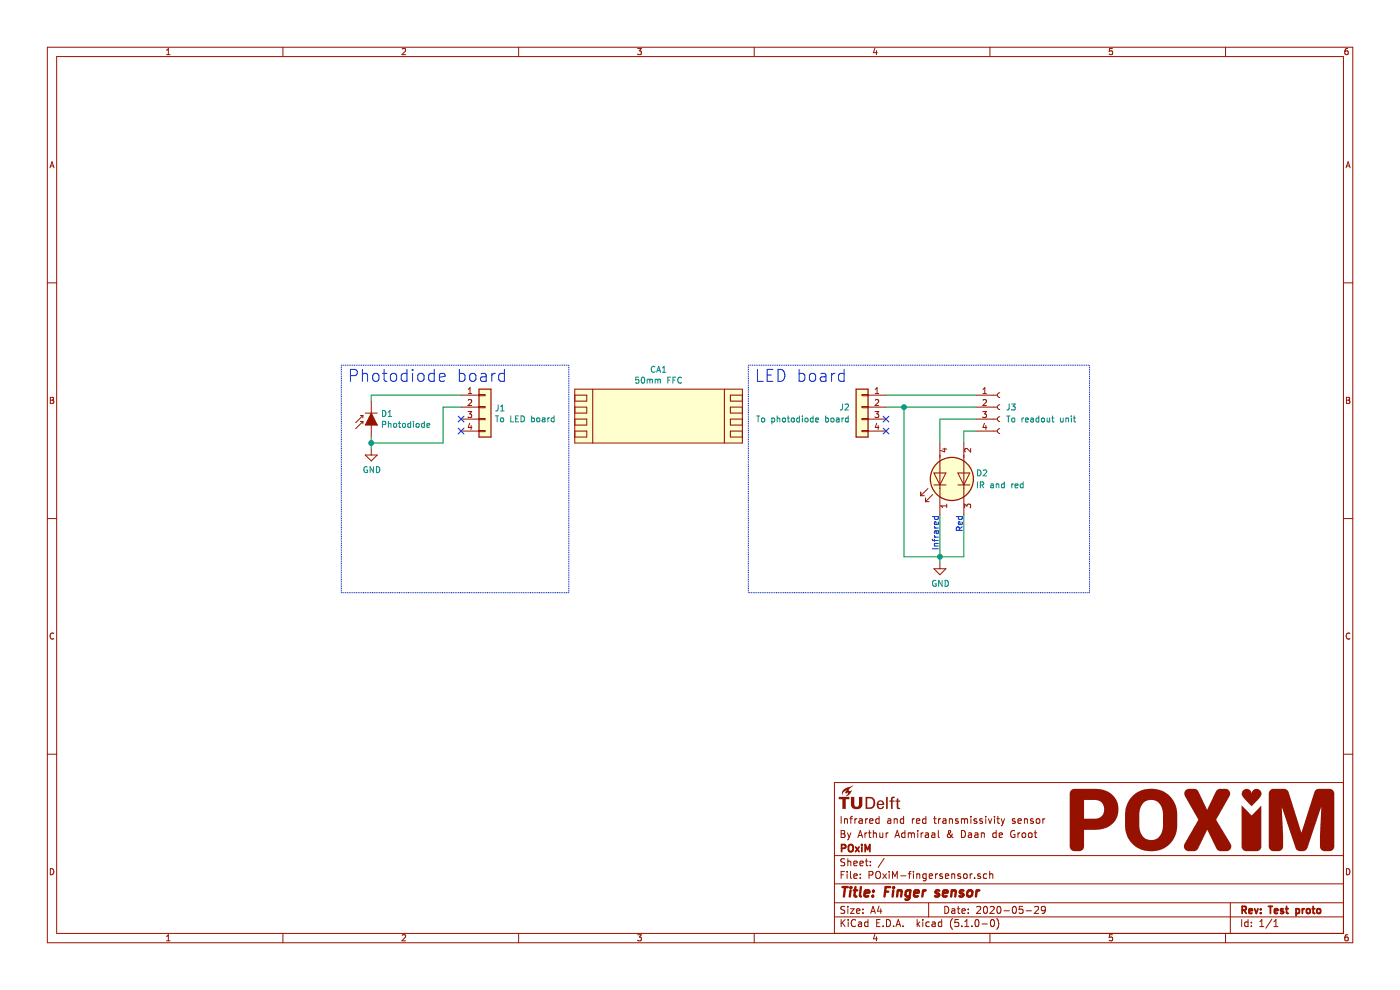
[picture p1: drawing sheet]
EESchema Schematic File Version 4
LIBS:POxiM-fingersensor-cache
EELAYER 29 0
EELAYER END
$Descr A4 11693 8268
encoding utf-8
Sheet 1 1
Title "Finger sensor"
Date "2020-05-29"
Rev "Test proto"
Comp "POxiM"
Comment1 "By Arthur Admiraal & Daan de Groot"
Comment2 "Infrared and red transmissivity sensor"
Comment3 ""
Comment4 ""
$EndDescr
$Comp
L Connector_Generic:Conn_01x04 J2
U 1 1
P 7200 3400
F 0 "J2" H 7300 3400 50  0000 L CNN
F 1 "To photodiode board" H 7300 3300 50  0000 L CNN
F 2 "POxiM-uncategorised:Molex_200528-0040_1x04-1MP_P1.00mm_Horizontal" H 7200 3400 50  0001 C CNN
F 3 "${KIPRJMOD}/Datasheets/987651-8731.pdf" H 7200 3400 50  0001 C CNN
F 4 "2005280040" H 7200 3400 50  0001 C CNN "Part number"
F 5 "538-200528-0040" H 7200 3400 50  0001 C CNN "Order number"
F 6 "Mouser" H 7200 3400 50  0001 C CNN "Supplier"
F 7 "" H 7200 3400 50  0001 C CNN "Notes"
F 8 "https://nl.mouser.com/ProductDetail/Molex/200528-0040?qs=sGAEpiMZZMs7i6cT6ogu4yFxZW78US2djCy2DdTgJmj5TbkKhWqizg%3D%3D" H 7200 3400 50  0001 C CNN "Link"
	1    7200 3400
	-1   0    0    -1  
$EndComp
$Comp
L Connector_Generic:Conn_01x04 J1
U 1 1
P 4050 3400
F 0 "J1" H 4130 3392 50  0000 L CNN
F 1 "To LED board" H 4130 3301 50  0000 L CNN
F 2 "POxiM-uncategorised:Molex_200528-0040_1x04-1MP_P1.00mm_Horizontal" H 4050 3400 50  0001 C CNN
F 3 "${KIPRJMOD}/Datasheets/987651-8731.pdf" H 4050 3400 50  0001 C CNN
F 4 "2005280040" H 4050 3400 50  0001 C CNN "Part number"
F 5 "538-200528-0040" H 4050 3400 50  0001 C CNN "Order number"
F 6 "Mouser" H 4050 3400 50  0001 C CNN "Supplier"
F 7 "" H 4050 3400 50  0001 C CNN "Notes"
F 8 "https://nl.mouser.com/ProductDetail/Molex/200528-0040?qs=sGAEpiMZZMs7i6cT6ogu4yFxZW78US2djCy2DdTgJmj5TbkKhWqizg%3D%3D" H 4050 3400 50  0001 C CNN "Link"
	1    4050 3400
	1    0    0    -1  
$EndComp
Text Notes 7850 4300 3    50   ~ 0
Infrared
Text Notes 8050 4300 3    50   ~ 0
Red
$Comp
L Device:D_Photo_ALT D1
U 1 1
P 3100 3550
F 0 "D1" V 3004 3471 50  0000 R CNN
F 1 "Photodiode" V 3095 3471 50  0000 R CNN
F 2 "LED_SMD:LED_1206_3216Metric_Castellated" H 3050 3550 50  0001 C CNN
F 3 "${KIPRJMOD}/Datasheets/2711852.pdf" H 3050 3550 50  0001 C CNN
F 4 "SFH 2701" V 3100 3550 50  0001 C CNN "Part number"
F 5 "2981719" V 3100 3550 50  0001 C CNN "Order number"
F 6 "Farnell" V 3100 3550 50  0001 C CNN "Supplier"
F 7 "" V 3100 3550 50  0001 C CNN "Notes"
F 8 "https://nl.farnell.com/osram-opto-semiconductors/sfh-2701/photo-diode-820nm-1206/dp/2981719" V 3100 3550 50  0001 C CNN "Link"
	1    3100 3550
	0    -1   1    0   
$EndComp
Wire Wire Line
	3850 3300 3100 3300
Wire Wire Line
	3100 3300 3100 3350
NoConn ~ 3850 3500
NoConn ~ 3850 3600
Wire Wire Line
	3850 3400 3700 3400
Wire Wire Line
	3700 3400 3700 3700
Wire Wire Line
	3700 3700 3100 3700
Wire Wire Line
	3100 3700 3100 3650
$Comp
L power:GND #PWR0101
U 1 1
P 3100 3750
F 0 "#PWR0101" H 3100 3500 50  0001 C CNN
F 1 "GND" H 3105 3577 50  0000 C CNN
F 2 "" H 3100 3750 50  0001 C CNN
F 3 "" H 3100 3750 50  0001 C CNN
	1    3100 3750
	1    0    0    -1  
$EndComp
Wire Wire Line
	3100 3750 3100 3700
Connection ~ 3100 3700
$Comp
L power:GND #PWR0102
U 1 1
P 7850 4700
F 0 "#PWR0102" H 7850 4450 50  0001 C CNN
F 1 "GND" H 7855 4527 50  0000 C CNN
F 2 "" H 7850 4700 50  0001 C CNN
F 3 "" H 7850 4700 50  0001 C CNN
	1    7850 4700
	1    0    0    -1  
$EndComp
Wire Wire Line
	7850 4300 7850 4650
$Comp
L POxiM-uncategorised:LED_Dual_AACC D2
U 1 1
P 7950 4000
F 0 "D2" V 7900 3800 50  0000 R CNN
F 1 "IR and red" V 8000 3800 50  0000 R CNN
F 2 "POxiM-uncategorised:VSMD66694" H 7980 4000 50  0001 C CNN
F 3 "${KIPRJMOD}/Datasheets/2633003.pdf" H 7980 4000 50  0001 C CNN
F 4 "VSMD66694" V 7950 4000 50  0001 C CNN "Part number"
F 5 "2889676" V 7950 4000 50  0001 C CNN "Order number"
F 6 "Farnell" V 7950 4000 50  0001 C CNN "Supplier"
F 7 "" V 7950 4000 50  0001 C CNN "Notes"
F 8 "https://nl.farnell.com/vishay/vsmd66694/infrared-emitter-660-nm-smd/dp/2889676?st=VSMD66694" V 7950 4000 50  0001 C CNN "Link"
	1    7950 4000
	0    -1   1    0   
$EndComp
Wire Wire Line
	8050 4650 8050 4300
NoConn ~ 7400 3500
NoConn ~ 7400 3600
Wire Wire Line
	7400 3400 7550 3400
$Comp
L Connector:Conn_01x04_Female J3
U 1 1
P 8350 3400
F 0 "J3" H 8400 3400 50  0000 L CNN
F 1 "To readout unit" H 8400 3300 50  0000 L CNN
F 2 "POxiM-uncategorised:Molex-Nanofit-4" H 8350 3400 50  0001 C CNN
F 3 "~" H 8350 3400 50  0001 C CNN
F 4 "1054301204" V 8350 3400 50  0001 C CNN "Part number"
F 5 "538-105430-1204" V 8350 3400 50  0001 C CNN "Order number"
F 6 "Mouser" V 8350 3400 50  0001 C CNN "Supplier"
F 7 "Mouser gold plating, Farnell tin plating" V 8350 3400 50  0001 C CNN "Notes"
F 8 "https://nl.mouser.com/ProductDetail/Molex/105430-1204?utm_term=1054301204&qs=gZXFycFWdAOazz4rplLXKg%3D%3D&utm_campaign=105430-1204&utm_medium=aggregator&utm_source=findchips&utm_content=Molex" V 8350 3400 50  0001 C CNN "Link"
F 9 "105430-1104" V 8350 3400 50  0001 C CNN "Part number 2"
F 10 "3225233" V 8350 3400 50  0001 C CNN "Order number 2"
F 11 "Farnell" V 8350 3400 50  0001 C CNN "Supplier 2"
F 12 "https://nl.farnell.com/molex/105430-1104/nano-fit-hdr-smt-ra-sgl-4ckt-tin/dp/3225233?CMP=GRHB-SF-FC" V 8350 3400 50  0001 C CNN "Link 2"
	1    8350 3400
	1    0    0    -1  
$EndComp
Wire Wire Line
	7850 4650 7850 4700
Wire Wire Line
	7400 3300 8150 3300
Wire Wire Line
	7850 3700 7850 3500
Wire Wire Line
	7850 3500 8150 3500
Wire Wire Line
	8050 3700 8050 3600
Wire Wire Line
	8050 3600 8150 3600
Wire Wire Line
	7850 4650 7550 4650
Wire Wire Line
	7550 4650 7550 3400
Connection ~ 7850 4650
Connection ~ 7550 3400
Wire Wire Line
	7550 3400 8150 3400
Wire Wire Line
	7850 4650 8050 4650
Wire Notes Line
	6250 3050 9100 3050
Wire Notes Line
	9100 3050 9100 4950
Wire Notes Line
	9100 4950 6250 4950
Wire Notes Line
	6250 4950 6250 3050
Wire Notes Line
	4750 3050 4750 4950
Wire Notes Line
	4750 4950 2850 4950
Wire Notes Line
	2850 4950 2850 3050
Wire Notes Line
	2850 3050 4750 3050
Text Notes 6300 3200 0    100  ~ 0
LED board
Text Notes 2900 3200 0    100  ~ 0
Photodiode board
$Comp
L POxiM-mechanical:Premo-Flex_4C CA1
U 1 1
P 5500 3450
F 0 "CA1" H 5500 3815 50  0000 C CNN
F 1 "50mm FFC" H 5500 3724 50  0000 C CNN
F 2 "POxiM-uncategorised:Accesory" H 5850 3700 50  0001 C CNN
F 3 "${KIPRJMOD}/Datasheets/6866xxxxx001-473363.pdf" H 5850 3700 50  0001 C CNN
F 4 "686604050001" H 5500 3450 50  0001 C CNN "Part number"
F 5 "2827779" H 5500 3450 50  0001 C CNN "Order number"
F 6 "Farnell" H 5500 3450 50  0001 C CNN "Supplier"
F 7 "Shortest available" H 5500 3450 50  0001 C CNN "Notes"
F 8 "https://nl.farnell.com/wurth-elektronik/686604050001/cable-assy-ffc-ffc-4-core-50mm/dp/2827779?st=ffc" H 5500 3450 50  0001 C CNN "Link"
	1    5500 3450
	1    0    0    -1  
$EndComp
$EndSCHEMATC
